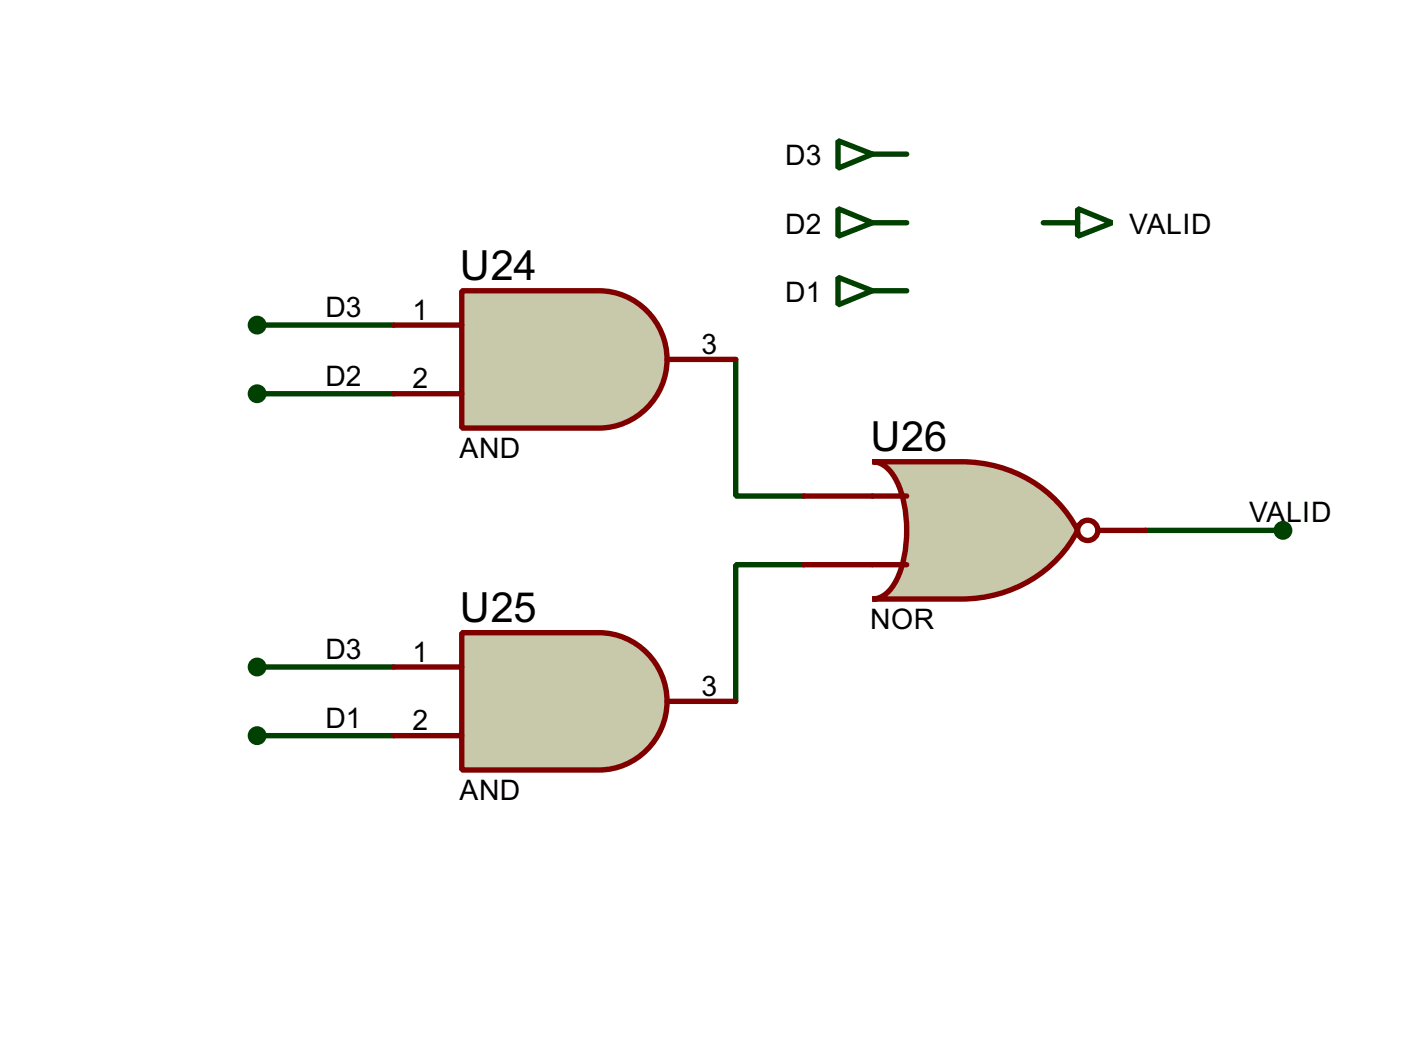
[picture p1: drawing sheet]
<svg xmlns="http://www.w3.org/2000/svg" width="104mm" height="79mm" viewBox="0 0 104 79" stroke-linecap="round" stroke-linejoin="round" font-family="sans-serif">
<path d="M19.1 24.2h10.2M19.1 29.3h10.2M54.7 26.7v10.2h5M85.1 39.4h10.2M19.1 49.6h10.2M19.1 54.7h10.2M59.7 42h-5v10.1" fill="none" stroke="#004000" stroke-width=".4"/>
<path d="M34.3 21.6h10.2a5.1 5.1 0 0 1 5.1 5.1 5.1 5.1 0 0 1-5.1 5.1h-10.2z" fill-rule="evenodd" fill="#c8c8aa" stroke="#800000" stroke-width=".4"/>
<path d="M29.3 24.2h5M29.3 29.3h5M49.6 26.7h5.1" fill="none" stroke="#800000" stroke-width=".4"/>
<path d="M34.3 47h10.2a5.1 5.1 0 0 1 5.1 5.1 5.1 5.1 0 0 1-5.1 5.1h-10.2z" fill-rule="evenodd" fill="#c8c8aa" stroke="#800000" stroke-width=".4"/>
<path d="M29.3 49.6h5M29.3 54.7h5M49.6 52.1h5.1" fill="none" stroke="#800000" stroke-width=".4"/>
<g fill="#004000" stroke="#004000" stroke-width=".4">
<circle cx="19.1" cy="24.2" r=".5"/>
<circle cx="19.1" cy="29.3" r=".5"/>
<circle cx="19.1" cy="49.6" r=".5"/>
<circle cx="19.1" cy="54.7" r=".5"/>
</g>
<path d="M64.8 34.3h6.6a9.6 9.6 0 0 1 8.7 5.1 9.6 9.6 0 0 1-8.7 5.1h-6.6a2.22 2.22 0 0 0 1.8-1.5 9.5 9.5 0 0 0 0-7.2 2.22 2.22 0 0 0-1.8-1.5z" fill-rule="evenodd" fill="#c8c8aa" stroke="#800000" stroke-width=".4"/>
<g fill="none" stroke="#800000" stroke-width=".4">
<path d="M59.7 36.9h7.7M81.6 39.4h3.5M59.7 42h7.7"/>
<circle cx="80.8" cy="39.4" r=".75"/>
</g>
<circle cx="95.3" cy="39.4" r=".5" fill="#004000" stroke="#004000" stroke-width=".4"/>
<path d="M62.3 10.5l2.5 1-2.5 1zM62.3 15.5l2.5 1.1-2.5 1zM64.8 11.5h2.6M64.8 16.6h2.6M77.5 16.6h2.6M80.1 15.5l2.5 1.1-2.5 1zM62.3 20.6l2.5 1-2.5 1.1zM64.8 21.6h2.6" fill="none" stroke="#004000" stroke-width=".4"/>
<g font-size="3.5">
<text x="34.2" y="20.8">U24</text>
<text x="64.7" y="33.5">U26</text>
<text x="34.2" y="46.2">U25</text>
</g>
<g font-size="2.4">
<text x="58.3" y="12.3">D3</text>
<text x="58.3" y="17.4">D2</text>
<text x="83.9" y="17.4">VALID</text>
<text x="24.2" y="23.5">D3</text>
<text x="30.7" y="23.8">1</text>
<text x="58.3" y="22.4">D1</text>
<text x="24.2" y="28.7">D2</text>
<text x="30.7" y="28.9">2</text>
<text x="52.1" y="26.3">3</text>
<text x="34.1" y="34">AND</text>
<text x="92.8" y="38.8">VALID</text>
<text x="64.6" y="46.7">NOR</text>
<text x="24.2" y="48.9">D3</text>
<text x="30.7" y="49.2">1</text>
<text x="52.1" y="51.7">3</text>
<text x="24.2" y="54.1">D1</text>
<text x="30.7" y="54.3">2</text>
<text x="34.1" y="59.4">AND</text>
</g>
</svg>
